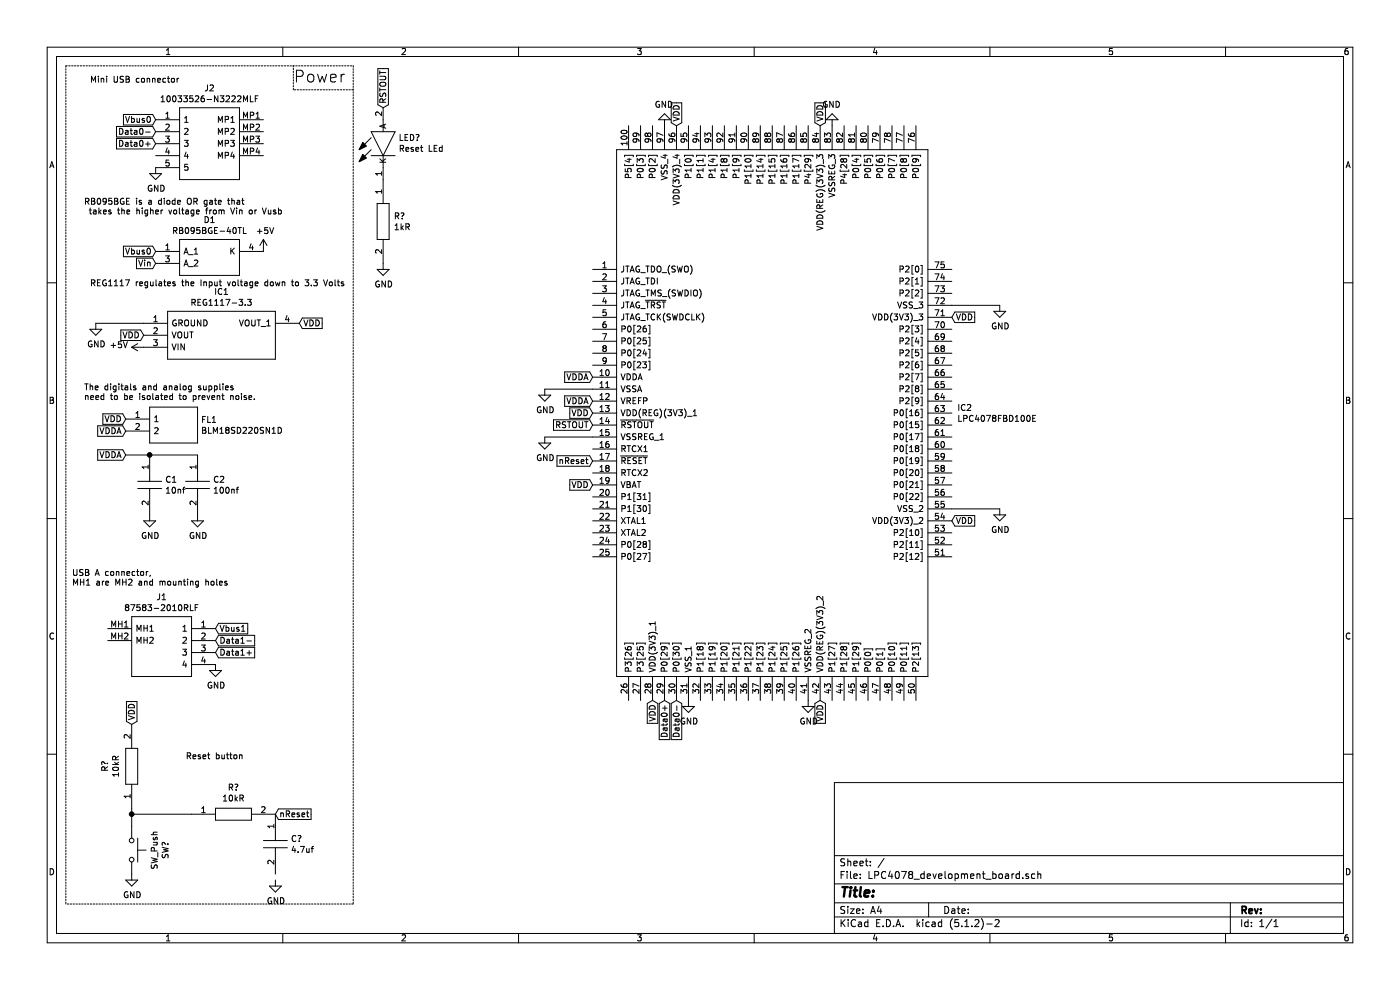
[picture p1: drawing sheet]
EESchema Schematic File Version 4
LIBS:LPC4078_development_board-cache
EELAYER 29 0
EELAYER END
$Descr A4 11693 8268
encoding utf-8
Sheet 1 1
Title ""
Date ""
Rev ""
Comp ""
Comment1 ""
Comment2 ""
Comment3 ""
Comment4 ""
$EndDescr
$Comp
L Custom:LPC4078FBD100E IC2
U 1 1
P 4950 2250
F 0 "IC2" H 7994 1096 50  0000 L CNN
F 1 "LPC4078FBD100E" H 7994 1005 50  0000 L CNN
F 2 "QFP50P1600X1600X160-100N" H 7800 3250 50  0001 L CNN
F 3 "https://componentsearchengine.com/Datasheets/1/LPC4078FBD100E.pdf" H 7800 3150 50  0001 L CNN
F 4 "MCU 32-bit LPC407x ARM Cortex M4 RISC 512KB Flash 3.3V Automotive 100-Pin LQFP Tray" H 7800 3050 50  0001 L CNN "Description"
F 5 "1.6" H 7800 2950 50  0001 L CNN "Height"
F 6 "771-LPC4078FBD100E" H 7800 2850 50  0001 L CNN "Mouser Part Number"
F 7 "https://www.mouser.com/Search/Refine.aspx?Keyword=771-LPC4078FBD100E" H 7800 2750 50  0001 L CNN "Mouser Price/Stock"
F 8 "NXP" H 7800 2650 50  0001 L CNN "Manufacturer_Name"
F 9 "LPC4078FBD100E" H 7800 2550 50  0001 L CNN "Manufacturer_Part_Number"
	1    4950 2250
	1    0    0    -1  
$EndComp
Text GLabel 1200 2800 0    50   Input ~ 0
VDD
$Comp
L power:GND #PWR0101
U 1 1
P 800 2700
F 0 "#PWR0101" H 800 2450 50  0001 C CNN
F 1 "GND" H 805 2527 50  0000 C CNN
F 2 "" H 800 2700 50  0001 C CNN
F 3 "" H 800 2700 50  0001 C CNN
	1    800  2700
	1    0    0    -1  
$EndComp
Wire Wire Line
	1200 2700 800  2700
Text GLabel 1800 5250 2    50   Input ~ 0
Vbus1
$Comp
L power:GND #PWR0102
U 1 1
P 1800 5550
F 0 "#PWR0102" H 1800 5300 50  0001 C CNN
F 1 "GND" H 1805 5377 50  0000 C CNN
F 2 "" H 1800 5550 50  0001 C CNN
F 3 "" H 1800 5550 50  0001 C CNN
	1    1800 5550
	1    0    0    -1  
$EndComp
Text GLabel 1800 5450 2    50   Input ~ 0
Data1+
Text GLabel 1800 5350 2    50   Input ~ 0
Data1-
$Comp
L Custom:87583-2010RLF J1
U 1 1
P 900 5250
F 0 "J1" H 1350 5515 50  0000 C CNN
F 1 "87583-2010RLF" H 1350 5424 50  0000 C CNN
F 2 "875832010RLF" H 1650 5350 50  0001 L CNN
F 3 "https://componentsearchengine.com/Datasheets/1/87583-2010RLF.pdf" H 1650 5250 50  0001 L CNN
F 4 "Amphenol FCI, 87583 Series Number SMT, Version 2.0 Type A USB Connector, Receptacle" H 1650 5150 50  0001 L CNN "Description"
F 5 "7" H 1650 5050 50  0001 L CNN "Height"
F 6 "649-87583-2010RLF" H 1650 4950 50  0001 L CNN "Mouser Part Number"
F 7 "https://www.mouser.com/Search/Refine.aspx?Keyword=649-87583-2010RLF" H 1650 4850 50  0001 L CNN "Mouser Price/Stock"
F 8 "Amphenol" H 1650 4750 50  0001 L CNN "Manufacturer_Name"
F 9 "87583-2010RLF" H 1650 4650 50  0001 L CNN "Manufacturer_Part_Number"
	1    900  5250
	1    0    0    -1  
$EndComp
$Comp
L Custom:RB095BGE-40TL D1
U 1 1
P 1300 2100
F 0 "D1" H 1750 2365 50  0000 C CNN
F 1 "RB095BGE-40TL" H 1750 2274 50  0000 C CNN
F 2 "TO-252" H 2050 2200 50  0001 L CNN
F 3 "https://componentsearchengine.com/Datasheets/1/RB095BGE-40TL.pdf" H 2050 2100 50  0001 L CNN
F 4 "Schottky Diodes & Rectifiers 40V Vr; 6A Io TO-252 SBD" H 2050 2000 50  0001 L CNN "Description"
F 5 "" H 2050 1900 50  0001 L CNN "Height"
F 6 "755-RB095BGE-40TL" H 2050 1800 50  0001 L CNN "Mouser Part Number"
F 7 "https://www.mouser.com/Search/Refine.aspx?Keyword=755-RB095BGE-40TL" H 2050 1700 50  0001 L CNN "Mouser Price/Stock"
F 8 "ROHM Semiconductor" H 2050 1600 50  0001 L CNN "Manufacturer_Name"
F 9 "RB095BGE-40TL" H 2050 1500 50  0001 L CNN "Manufacturer_Part_Number"
	1    1300 2100
	1    0    0    -1  
$EndComp
Text GLabel 1300 2100 0    50   Input ~ 0
Vbus0
Text GLabel 1300 2200 0    50   Input ~ 0
Vin
Text Notes 700  1800 0    50   ~ 0
RB095BGE is a diode OR gate that\n takes the higher voltage from Vin or Vusb
$Comp
L Custom:REG1117-3.3 IC1
U 1 1
P 1200 2700
F 0 "IC1" H 1850 2965 50  0000 C CNN
F 1 "REG1117-3.3" H 1850 2874 50  0000 C CNN
F 2 "SOT230P700X180-4N" H 2350 2800 50  0001 L CNN
F 3 "http://www.ti.com/lit/ds/symlink/reg1117-33.pdf" H 2350 2700 50  0001 L CNN
F 4 "800mA,3.3V,LDO Voltage Reg.,REG1117-3.3 Texas Instruments REG1117-3.3, LDO Voltage Regulator, 0.8A, 3.3 V +/-1%, 3.8  15 Vin, 4-Pin SOT-223" H 2350 2600 50  0001 L CNN "Description"
F 5 "1.8" H 2350 2500 50  0001 L CNN "Height"
F 6 "595-REG1117-3.3" H 2350 2400 50  0001 L CNN "Mouser Part Number"
F 7 "https://www.mouser.com/Search/Refine.aspx?Keyword=595-REG1117-3.3" H 2350 2300 50  0001 L CNN "Mouser Price/Stock"
F 8 "Texas Instruments" H 2350 2200 50  0001 L CNN "Manufacturer_Name"
F 9 "REG1117-3.3" H 2350 2100 50  0001 L CNN "Manufacturer_Part_Number"
	1    1200 2700
	1    0    0    -1  
$EndComp
Text GLabel 2500 2700 2    50   Input ~ 0
VDD
Text Notes 750  2400 0    50   ~ 0
REG1117 regulates the Input voltage down to 3.3 Volts
Text Notes 600  4900 0    50   ~ 0
USB A connector,\nMH1 are MH2 and mounting holes
Text Notes 2450 700  0    98   ~ 0
Power
Wire Notes Line
	550  550  2950 550 
Wire Notes Line
	2950 750  2450 750 
Wire Notes Line
	2450 750  2450 550 
Text GLabel 5450 5850 3    50   Input ~ 0
VDD
Text GLabel 6850 5850 3    50   Input ~ 0
VDD
Text GLabel 7950 4350 2    50   Input ~ 0
VDD
Text GLabel 7950 2650 2    50   Input ~ 0
VDD
Text GLabel 4950 3450 0    50   Input ~ 0
VDD
Text GLabel 5650 1050 1    50   Input ~ 0
VDD
Text GLabel 6850 1050 1    50   Input ~ 0
VDD
$Comp
L Custom:BLM18SD220SN1D FL1
U 1 1
P 1050 3500
F 0 "FL1" H 1678 3496 50  0000 L CNN
F 1 "BLM18SD220SN1D" H 1678 3405 50  0000 L CNN
F 2 "BEADC1608X95N" H 1700 3600 50  0001 L CNN
F 3 "https://componentsearchengine.com/Datasheets/1/BLM18SD220SN1D.pdf" H 1700 3500 50  0001 L CNN
F 4 "BLM18_N1D Series EMI Suppression Filter 22+/-25% at 100MHz 6A @85" H 1700 3400 50  0001 L CNN "Description"
F 5 "0.95" H 1700 3300 50  0001 L CNN "Height"
F 6 "81-BLM18SD220SN1D" H 1700 3200 50  0001 L CNN "Mouser Part Number"
F 7 "https://www.mouser.com/Search/Refine.aspx?Keyword=81-BLM18SD220SN1D" H 1700 3100 50  0001 L CNN "Mouser Price/Stock"
F 8 "Murata Electronics" H 1700 3000 50  0001 L CNN "Manufacturer_Name"
F 9 "BLM18SD220SN1D" H 1700 2900 50  0001 L CNN "Manufacturer_Part_Number"
	1    1050 3500
	1    0    0    -1  
$EndComp
Text GLabel 1050 3500 0    50   Input ~ 0
VDD
Text GLabel 1050 3600 0    50   Input ~ 0
VDDA
Text Notes 700  3350 0    50   ~ 0
The digitals and analog supplies \nneed to be isolated to prevent noise.
Text GLabel 1050 3800 0    50   Input ~ 0
VDDA
Wire Wire Line
	1050 3800 1250 3800
$Comp
L Custom:GCJ188L8EL104KA07D C2
U 1 1
P 1650 3800
F 0 "C2" V 1854 3928 50  0000 L CNN
F 1 "100nf" V 1945 3928 50  0000 L CNN
F 2 "CAPC1608X100N" H 2000 3850 50  0001 L CNN
F 3 "https://componentsearchengine.com/Datasheets/1/GCJ188L8EL104KA07D.pdf" H 2000 3750 50  0001 L CNN
F 4 "Multilayer Ceramic Capacitors MLCC - SMD/SMT" H 2000 3650 50  0001 L CNN "Description"
F 5 "1" H 2000 3550 50  0001 L CNN "Height"
F 6 "81-GCJ188L8EL104KA7D" H 2000 3450 50  0001 L CNN "Mouser Part Number"
F 7 "https://www.mouser.com/Search/Refine.aspx?Keyword=81-GCJ188L8EL104KA7D" H 2000 3350 50  0001 L CNN "Mouser Price/Stock"
F 8 "Murata Electronics" H 2000 3250 50  0001 L CNN "Manufacturer_Name"
F 9 "GCJ188L8EL104KA07D" H 2000 3150 50  0001 L CNN "Manufacturer_Part_Number"
	1    1650 3800
	0    1    1    0   
$EndComp
$Comp
L Custom:GCM1887U2A103JA16D C1
U 1 1
P 1250 3800
F 0 "C1" V 1454 3928 50  0000 L CNN
F 1 "10nf" V 1545 3928 50  0000 L CNN
F 2 "CAPC1608X90N" H 1600 3850 50  0001 L CNN
F 3 "https://componentsearchengine.com/Datasheets/1/GCM1887U2A103JA16D.pdf" H 1600 3750 50  0001 L CNN
F 4 "Capacitor GCM18 L=1.6mm W=0.8mm T=0.8mm" H 1600 3650 50  0001 L CNN "Description"
F 5 "0.9" H 1600 3550 50  0001 L CNN "Height"
F 6 "81-GCM1887U2A103JA6D" H 1600 3450 50  0001 L CNN "Mouser Part Number"
F 7 "https://www.mouser.com/Search/Refine.aspx?Keyword=81-GCM1887U2A103JA6D" H 1600 3350 50  0001 L CNN "Mouser Price/Stock"
F 8 "Murata Electronics" H 1600 3250 50  0001 L CNN "Manufacturer_Name"
F 9 "GCM1887U2A103JA16D" H 1600 3150 50  0001 L CNN "Manufacturer_Part_Number"
	1    1250 3800
	0    1    1    0   
$EndComp
Connection ~ 1250 3800
Wire Wire Line
	1250 3800 1650 3800
$Comp
L power:GND #PWR0103
U 1 1
P 1650 4300
F 0 "#PWR0103" H 1650 4050 50  0001 C CNN
F 1 "GND" H 1655 4127 50  0000 C CNN
F 2 "" H 1650 4300 50  0001 C CNN
F 3 "" H 1650 4300 50  0001 C CNN
	1    1650 4300
	1    0    0    -1  
$EndComp
$Comp
L power:GND #PWR0104
U 1 1
P 1250 4300
F 0 "#PWR0104" H 1250 4050 50  0001 C CNN
F 1 "GND" H 1255 4127 50  0000 C CNN
F 2 "" H 1250 4300 50  0001 C CNN
F 3 "" H 1250 4300 50  0001 C CNN
	1    1250 4300
	1    0    0    -1  
$EndComp
Text GLabel 4950 3150 0    50   Input ~ 0
VDDA
Text GLabel 4950 3350 0    50   Input ~ 0
VDDA
$Comp
L power:GND #PWR0105
U 1 1
P 4550 3650
F 0 "#PWR0105" H 4550 3400 50  0001 C CNN
F 1 "GND" H 4555 3477 50  0000 C CNN
F 2 "" H 4550 3650 50  0001 C CNN
F 3 "" H 4550 3650 50  0001 C CNN
	1    4550 3650
	1    0    0    -1  
$EndComp
Wire Wire Line
	4950 3650 4550 3650
$Comp
L power:GND #PWR0106
U 1 1
P 4550 3250
F 0 "#PWR0106" H 4550 3000 50  0001 C CNN
F 1 "GND" H 4555 3077 50  0000 C CNN
F 2 "" H 4550 3250 50  0001 C CNN
F 3 "" H 4550 3250 50  0001 C CNN
	1    4550 3250
	1    0    0    -1  
$EndComp
Wire Wire Line
	4950 3250 4550 3250
$Comp
L power:GND #PWR0107
U 1 1
P 8350 4250
F 0 "#PWR0107" H 8350 4000 50  0001 C CNN
F 1 "GND" H 8355 4077 50  0000 C CNN
F 2 "" H 8350 4250 50  0001 C CNN
F 3 "" H 8350 4250 50  0001 C CNN
	1    8350 4250
	1    0    0    -1  
$EndComp
Wire Wire Line
	7950 4250 8350 4250
$Comp
L power:GND #PWR0108
U 1 1
P 8350 2550
F 0 "#PWR0108" H 8350 2300 50  0001 C CNN
F 1 "GND" H 8355 2377 50  0000 C CNN
F 2 "" H 8350 2550 50  0001 C CNN
F 3 "" H 8350 2550 50  0001 C CNN
	1    8350 2550
	1    0    0    -1  
$EndComp
Wire Wire Line
	7950 2550 8350 2550
$Comp
L power:GND #PWR0109
U 1 1
P 5750 5850
F 0 "#PWR0109" H 5750 5600 50  0001 C CNN
F 1 "GND" H 5755 5677 50  0000 C CNN
F 2 "" H 5750 5850 50  0001 C CNN
F 3 "" H 5750 5850 50  0001 C CNN
	1    5750 5850
	1    0    0    -1  
$EndComp
$Comp
L power:GND #PWR0110
U 1 1
P 6750 5850
F 0 "#PWR0110" H 6750 5600 50  0001 C CNN
F 1 "GND" H 6755 5677 50  0000 C CNN
F 2 "" H 6750 5850 50  0001 C CNN
F 3 "" H 6750 5850 50  0001 C CNN
	1    6750 5850
	1    0    0    -1  
$EndComp
$Comp
L power:GND #PWR0111
U 1 1
P 6950 1050
F 0 "#PWR0111" H 6950 800 50  0001 C CNN
F 1 "GND" H 6955 877 50  0000 C CNN
F 2 "" H 6950 1050 50  0001 C CNN
F 3 "" H 6950 1050 50  0001 C CNN
	1    6950 1050
	-1   0    0    1   
$EndComp
$Comp
L power:GND #PWR0112
U 1 1
P 5550 1050
F 0 "#PWR0112" H 5550 800 50  0001 C CNN
F 1 "GND" H 5555 877 50  0000 C CNN
F 2 "" H 5550 1050 50  0001 C CNN
F 3 "" H 5550 1050 50  0001 C CNN
	1    5550 1050
	-1   0    0    1   
$EndComp
$Comp
L power:+5V #PWR0113
U 1 1
P 2200 2100
F 0 "#PWR0113" H 2200 1950 50  0001 C CNN
F 1 "+5V" H 2215 2273 50  0000 C CNN
F 2 "" H 2200 2100 50  0001 C CNN
F 3 "" H 2200 2100 50  0001 C CNN
	1    2200 2100
	1    0    0    -1  
$EndComp
$Comp
L power:+5V #PWR0114
U 1 1
P 1200 2900
F 0 "#PWR0114" H 1200 2750 50  0001 C CNN
F 1 "+5V" V 1215 3028 50  0000 L CNN
F 2 "" H 1200 2900 50  0001 C CNN
F 3 "" H 1200 2900 50  0001 C CNN
	1    1200 2900
	0    -1   -1   0   
$EndComp
$Comp
L Custom:10033526-N3222MLF J2
U 1 1
P 1300 1000
F 0 "J2" H 1750 1265 50  0000 C CNN
F 1 "10033526-N3222MLF" H 1750 1174 50  0000 C CNN
F 2 "10033526N3222MLF" H 2050 1100 50  0001 L CNN
F 3 "https://componentsearchengine.com/Datasheets/1/10033526-N3222MLF.pdf" H 2050 1000 50  0001 L CNN
F 4 "USB Connectors 10033526-N3222MLF-MINI USB B TYPE RECEPT." H 2050 900 50  0001 L CNN "Description"
F 5 "3.95" H 2050 800 50  0001 L CNN "Height"
F 6 "649-10033526N3222MLF" H 2050 700 50  0001 L CNN "Mouser Part Number"
F 7 "https://www.mouser.com/Search/Refine.aspx?Keyword=649-10033526N3222MLF" H 2050 600 50  0001 L CNN "Mouser Price/Stock"
F 8 "Amphenol" H 2050 500 50  0001 L CNN "Manufacturer_Name"
F 9 "10033526-N3222MLF" H 2050 400 50  0001 L CNN "Manufacturer_Part_Number"
	1    1300 1000
	1    0    0    -1  
$EndComp
Text GLabel 1300 1000 0    50   Input ~ 0
Vbus0
Text GLabel 1300 1200 0    50   Input ~ 0
Data0+
Text GLabel 1300 1100 0    50   Input ~ 0
Data0-
$Comp
L power:GND #PWR0115
U 1 1
P 1300 1400
F 0 "#PWR0115" H 1300 1150 50  0001 C CNN
F 1 "GND" H 1305 1227 50  0000 C CNN
F 2 "" H 1300 1400 50  0001 C CNN
F 3 "" H 1300 1400 50  0001 C CNN
	1    1300 1400
	1    0    0    -1  
$EndComp
Text GLabel 5550 5850 3    50   Input ~ 0
Data0+
Text GLabel 5650 5850 3    50   Input ~ 0
Data0-
$Comp
L Switch:SW_Push SW?
U 1 1
P 1100 7100
F 0 "SW?" H 1100 7385 50  0000 C CNN
F 1 "SW_Push" H 1100 7294 50  0000 C CNN
F 2 "" H 1100 7300 50  0001 C CNN
F 3 "~" H 1100 7300 50  0001 C CNN
	1    1100 7100
	0    1    1    0   
$EndComp
Wire Wire Line
	1100 6900 1100 6800
Wire Wire Line
	1600 6800 1100 6800
Connection ~ 1100 6800
Wire Wire Line
	1100 6800 1100 6750
Text GLabel 1100 6050 1    50   Input ~ 0
VDD
$Comp
L power:GND #PWR?
U 1 1
P 1100 7300
F 0 "#PWR?" H 1100 7050 50  0001 C CNN
F 1 "GND" H 1105 7127 50  0000 C CNN
F 2 "" H 1100 7300 50  0001 C CNN
F 3 "" H 1100 7300 50  0001 C CNN
	1    1100 7300
	1    0    0    -1  
$EndComp
Text GLabel 2300 6800 2    50   Input ~ 0
nReset
$Comp
L Custom:GRM188C71A475KE21D C?
U 1 1
P 2300 6800
F 0 "C?" V 2504 6928 50  0000 L CNN
F 1 "4.7uf" V 2595 6928 50  0000 L CNN
F 2 "CAPC1608X90N" H 2650 6850 50  0001 L CNN
F 3 "https://componentsearchengine.com/Datasheets/1/GRM188C71A475KE21D.pdf" H 2650 6750 50  0001 L CNN
F 4 "Multilayer Ceramic Capacitors MLCC - SMD/SMT" H 2650 6650 50  0001 L CNN "Description"
F 5 "0.9" H 2650 6550 50  0001 L CNN "Height"
F 6 "81-GRM188C71A475KE2D" H 2650 6450 50  0001 L CNN "Mouser Part Number"
F 7 "https://www.mouser.com/Search/Refine.aspx?Keyword=81-GRM188C71A475KE2D" H 2650 6350 50  0001 L CNN "Mouser Price/Stock"
F 8 "Murata Electronics" H 2650 6250 50  0001 L CNN "Manufacturer_Name"
F 9 "GRM188C71A475KE21D" H 2650 6150 50  0001 L CNN "Manufacturer_Part_Number"
	1    2300 6800
	0    1    1    0   
$EndComp
$Comp
L Custom:CRCW060310K0FKEAC R?
U 1 1
P 1600 6800
F 0 "R?" H 1950 7025 50  0000 C CNN
F 1 "10kR" H 1950 6934 50  0000 C CNN
F 2 "RESC1608X55N" H 2150 6850 50  0001 L CNN
F 3 "https://componentsearchengine.com/Datasheets/1/CRCW060310K0FKEAC.pdf" H 2150 6750 50  0001 L CNN
F 4 "Thick Film Resistors - SMD 1/10Watt 10Kohms 1% Commercial Use" H 2150 6650 50  0001 L CNN "Description"
F 5 "0.55" H 2150 6550 50  0001 L CNN "Height"
F 6 "71-CRCW060310K0FKEAC" H 2150 6450 50  0001 L CNN "Mouser Part Number"
F 7 "https://www.mouser.com/Search/Refine.aspx?Keyword=71-CRCW060310K0FKEAC" H 2150 6350 50  0001 L CNN "Mouser Price/Stock"
F 8 "Vishay" H 2150 6250 50  0001 L CNN "Manufacturer_Name"
F 9 "CRCW060310K0FKEAC" H 2150 6150 50  0001 L CNN "Manufacturer_Part_Number"
	1    1600 6800
	1    0    0    -1  
$EndComp
$Comp
L power:GND #PWR?
U 1 1
P 2300 7350
F 0 "#PWR?" H 2300 7100 50  0001 C CNN
F 1 "GND" H 2305 7177 50  0000 C CNN
F 2 "" H 2300 7350 50  0001 C CNN
F 3 "" H 2300 7350 50  0001 C CNN
	1    2300 7350
	1    0    0    -1  
$EndComp
$Comp
L Custom:CRCW060310K0FKEAC R?
U 1 1
P 1100 6750
F 0 "R?" H 1450 6975 50  0000 C CNN
F 1 "10kR" H 1450 6884 50  0000 C CNN
F 2 "RESC1608X55N" H 1650 6800 50  0001 L CNN
F 3 "https://componentsearchengine.com/Datasheets/1/CRCW060310K0FKEAC.pdf" H 1650 6700 50  0001 L CNN
F 4 "Thick Film Resistors - SMD 1/10Watt 10Kohms 1% Commercial Use" H 1650 6600 50  0001 L CNN "Description"
F 5 "0.55" H 1650 6500 50  0001 L CNN "Height"
F 6 "71-CRCW060310K0FKEAC" H 1650 6400 50  0001 L CNN "Mouser Part Number"
F 7 "https://www.mouser.com/Search/Refine.aspx?Keyword=71-CRCW060310K0FKEAC" H 1650 6300 50  0001 L CNN "Mouser Price/Stock"
F 8 "Vishay" H 1650 6200 50  0001 L CNN "Manufacturer_Name"
F 9 "CRCW060310K0FKEAC" H 1650 6100 50  0001 L CNN "Manufacturer_Part_Number"
	1    1100 6750
	0    -1   -1   0   
$EndComp
Text Notes 1550 6350 0    50   ~ 0
Reset button\n
Text Notes 750  700  0    50   ~ 0
Mini USB connector\n
Text GLabel 4950 3850 0    50   Input ~ 0
nReset
Wire Notes Line
	2950 7550 550  7550
Wire Notes Line
	2950 550  2950 7550
Wire Notes Line
	550  550  550  7550
$Comp
L Custom:LH_R974-LP-1 LED?
U 1 1
P 3200 1500
F 0 "LED?" V 3546 1372 50  0000 R CNN
F 1 "Reset LEd" V 3455 1372 50  0000 R CNN
F 2 "LEDC2012X90N" H 3700 1650 50  0001 L BNN
F 3 "https://componentsearchengine.com/Datasheets/1/LH R974-LP-1.pdf" H 3700 1550 50  0001 L BNN
F 4 "Standard LEDs - SMD Hyper Red, 645nm 41mcd, 20mA" H 3700 1450 50  0001 L BNN "Description"
F 5 "0.9" H 3700 1350 50  0001 L BNN "Height"
F 6 "720-LHR974-LP-1" H 3700 1250 50  0001 L BNN "Mouser Part Number"
F 7 "https://www.mouser.com/Search/Refine.aspx?Keyword=720-LHR974-LP-1" H 3700 1150 50  0001 L BNN "Mouser Price/Stock"
F 8 "OSRAM" H 3700 1050 50  0001 L BNN "Manufacturer_Name"
F 9 "LH R974-LP-1" H 3700 950 50  0001 L BNN "Manufacturer_Part_Number"
	1    3200 1500
	0    -1   -1   0   
$EndComp
Text GLabel 4950 3550 0    50   Input ~ 0
RSTOUT
Text GLabel 3200 900  1    50   Input ~ 0
RSTOUT
Text GLabel 4950 4050 0    50   Input ~ 0
VDD
$Comp
L Custom:CRCW06031K00JNEAC R?
U 1 1
P 3200 1500
F 0 "R?" V 3504 1588 50  0000 L CNN
F 1 "1kR" V 3595 1588 50  0000 L CNN
F 2 "RESC1608X55N" H 3750 1550 50  0001 L CNN
F 3 "https://componentsearchengine.com/Datasheets/1/CRCW06031K00JNEAC.pdf" H 3750 1450 50  0001 L CNN
F 4 "RES SMD 1K OHM 5% 1/10W 0603" H 3750 1350 50  0001 L CNN "Description"
F 5 "0.55" H 3750 1250 50  0001 L CNN "Height"
F 6 "71-CRCW06031K00JNEAC" H 3750 1150 50  0001 L CNN "Mouser Part Number"
F 7 "https://www.mouser.com/Search/Refine.aspx?Keyword=71-CRCW06031K00JNEAC" H 3750 1050 50  0001 L CNN "Mouser Price/Stock"
F 8 "Vishay" H 3750 950 50  0001 L CNN "Manufacturer_Name"
F 9 "CRCW06031K00JNEAC" H 3750 850 50  0001 L CNN "Manufacturer_Part_Number"
	1    3200 1500
	0    1    1    0   
$EndComp
$Comp
L power:GND #PWR?
U 1 1
P 3200 2200
F 0 "#PWR?" H 3200 1950 50  0001 C CNN
F 1 "GND" H 3205 2027 50  0000 C CNN
F 2 "" H 3200 2200 50  0001 C CNN
F 3 "" H 3200 2200 50  0001 C CNN
	1    3200 2200
	1    0    0    -1  
$EndComp
$EndSCHEMATC
